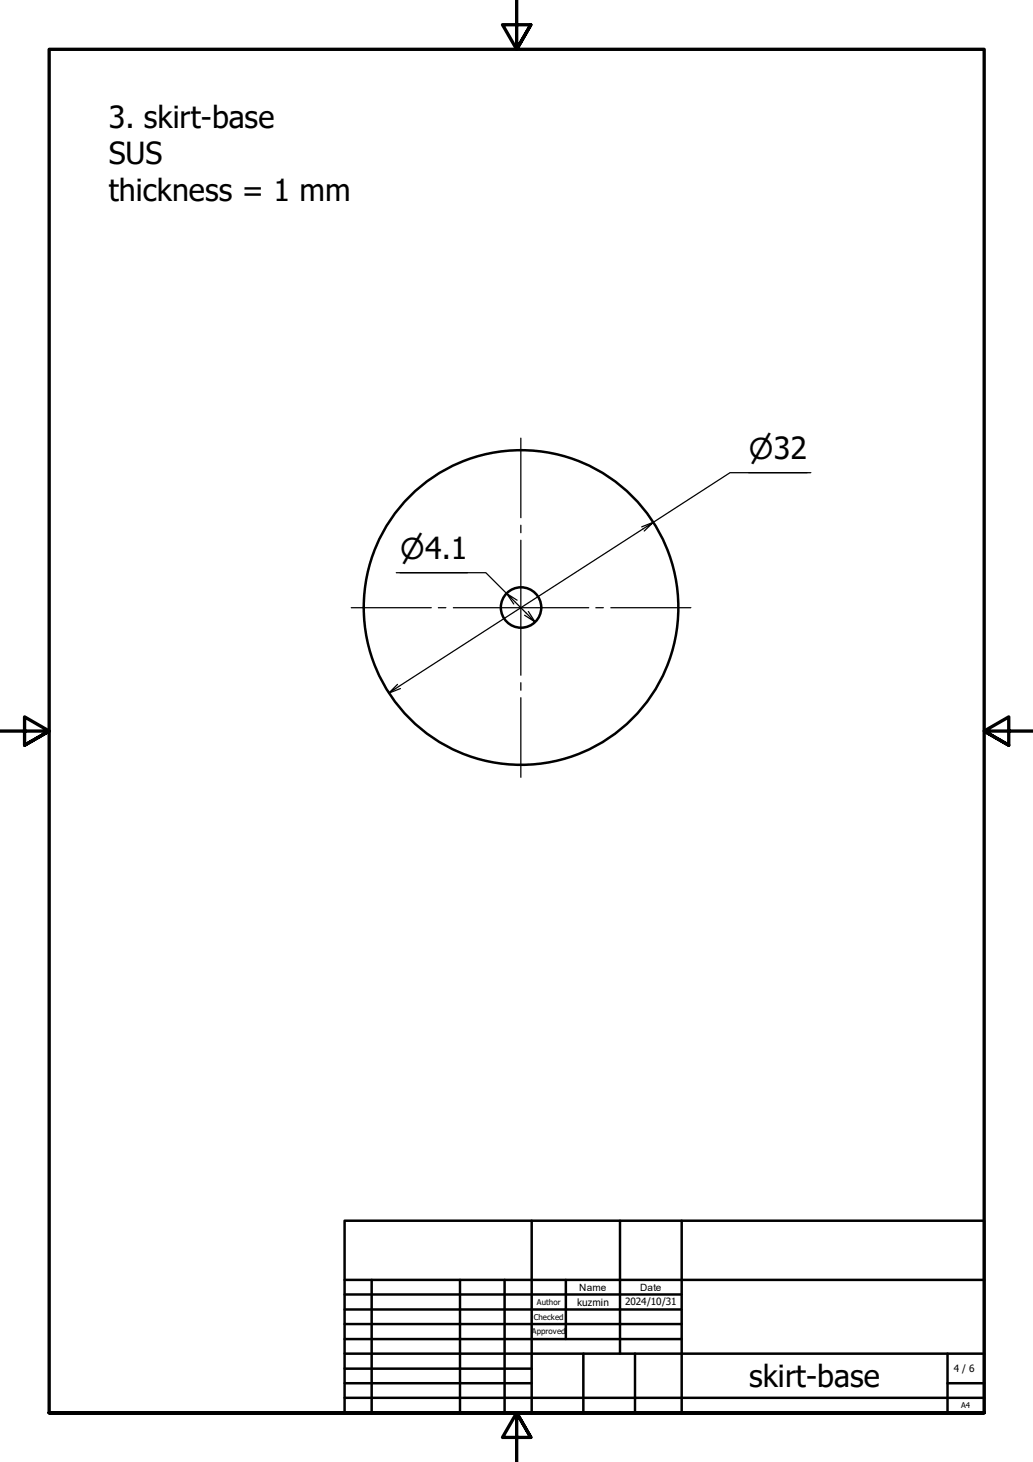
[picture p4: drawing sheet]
<svg xmlns="http://www.w3.org/2000/svg" width="210mm" height="297mm" viewBox="0 0 210 297" stroke-linecap="round" stroke-linejoin="round" font-family="sans-serif">
<!-- layer: Visible (ISO) -->
<g fill="none" stroke="#000" stroke-width=".51">
<circle cx="105.9" cy="123.4" r="4.1"/>
<circle cx="105.9" cy="123.4" r="32"/>
</g>
<!-- layer: Border (ISO) -->
<path d="M105 0v10l-2.9-5h5.8l-2.9 5 2.9-5M0 148.5h10l-5-2.8v5.7l5-2.9-5 2.9M210 148.5h-10l5-2.8v5.7l-5-2.9 5 2.9M10 287v-277h190v277h-190h190M107.9 292l-2.9-5 2.9 5h-5.8l2.9-5v10" fill="none" stroke="#000" stroke-width=".68"/>
<!-- layer: Title (ISO) -->
<g fill="none" stroke="#000" stroke-width=".51">
<path d="M70 248h130v39h-130zM108 248v39M126 248v27M138.5 248v39M70 275h130M70 263h68.5M70 266.1h68.5M70 269h68.5M70 272.1h68.5M70 278.1h38M70 260h130M75.5 260v27"/>
<path d="M93.5 260v27M102.5 260v27M115 260v12.1M118.5 275v12M129 275v12M192.5 275v12M70 281h38M70 284h130M192.5 281h7.5"/>
</g>
<!-- layer: Dimension (ISO) -->
<path d="M152.1 96h11.9M164.8 96h-16.5l-15.5 10.1-2.4 .9M80.5 116.4h18.2l4.3 4.2 1.4 2.1M81.3 116.4h13.7M130.9 107.9l1.9-1.8-53.8 34.7 1.8-1.7M81.4 139.9l-2.4 .9M105.1 121.9l-2.1-1.3 5.7 5.8-2.1-1.4M107.4 124.2l1.3 2.2" fill="none" stroke="#000" stroke-width=".25"/>
<!-- layer: Center Mark (ISO) -->
<path d="M105.8 89v16.2M105.8 106.7v1.5M105.8 109.8v27.4M71.4 123.5h16.2M89.1 123.5h1.5M92.1 123.5h27.5M105.8 138.7v1.5M121.1 123.5h1.5M124.1 123.5h16.3M105.8 141.8v16.1" fill="none" stroke="#000" stroke-width=".25"/>
<g font-size="6.2">
<text x="22.1" y="25.9">3. skirt-base</text>
<text x="22.1" y="33.3">SUS</text>
<text x="22.1" y="40.8">thickness = 1 mm</text>
<text x="152.2" y="281.9">skirt-base</text>
</g>
<g font-size="5.8">
<text x="152.1" y="93.2">⌀32</text>
<text x="81.3" y="113.6">⌀4.1</text>
</g>
<g font-size="2">
<text x="117.7" y="262.2">Name</text>
<text x="130" y="262.2">Date</text>
<text x="117.3" y="265.3">kuzmin</text>
<text x="127" y="265.1">2024/10/31</text>
<text x="193.8" y="278.7">4 / 6</text>
</g>
<g font-size="1.6">
<text x="108.5" y="268.2">Checked</text>
<text x="109.1" y="265.1">Author</text>
<text x="108" y="271">Approved</text>
<text x="195.3" y="286.1">A4</text>
</g>
</svg>
